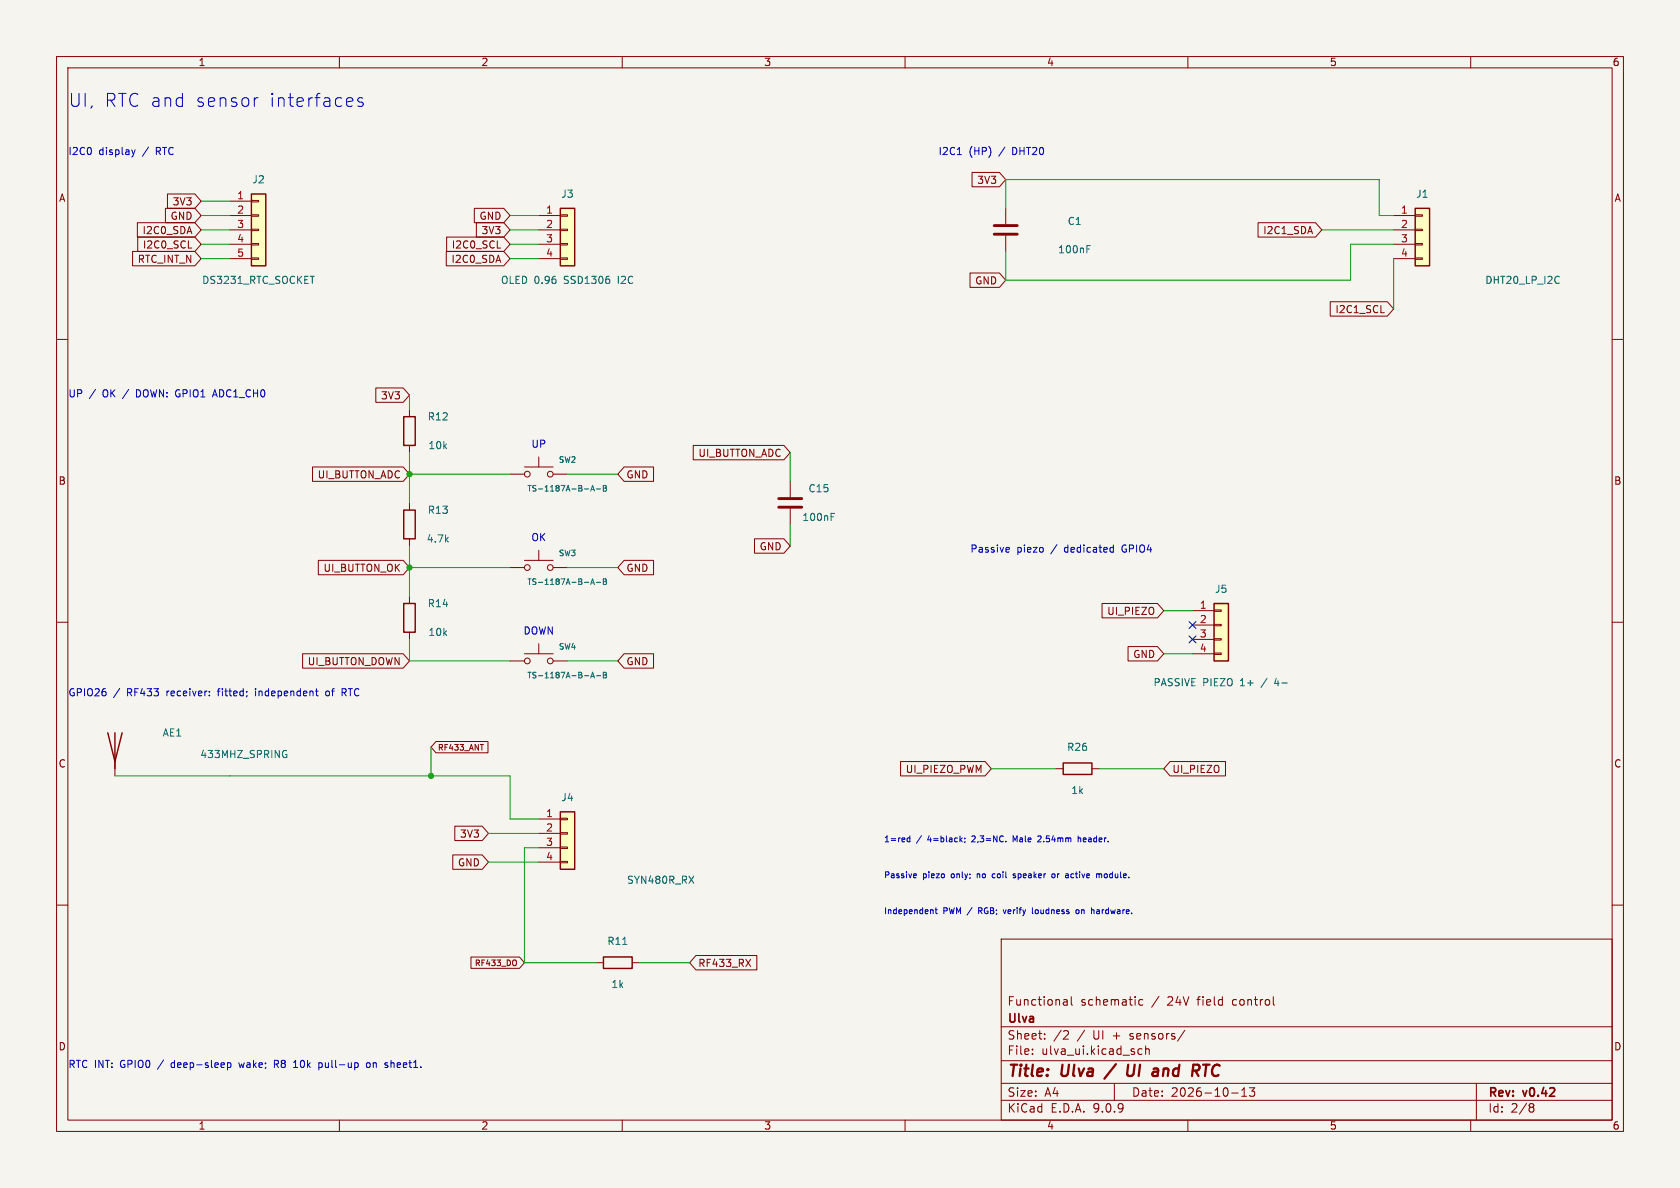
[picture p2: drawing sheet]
(kicad_sch
 (version 20250114)
 (generator "eeschema")
 (generator_version "9.0")
 (paper "A4")
 (title_block (title "Ulva / UI and RTC") (date "2026-10-13") (rev "v0.42") (company "Ulva") (comment 1 "Functional schematic / 24V field control"))
 (lib_symbols
 (symbol "Switch:SW_Push"
  (pin_numbers (hide yes))
  (pin_names
   (offset 1.016) (hide yes))
  (exclude_from_sim no)
  (in_bom yes)
  (on_board yes)
  (property "Reference" "SW" (at 1.27 2.54 0) (effects (font (size 1.27 1.27)) (justify left)))
  (property "Value" "SW_Push" (at 0 -1.524 0) (effects (font (size 1.27 1.27))))
  (property "Footprint" "" (at 0 5.08 0) (effects (font (size 1.27 1.27)) (hide yes)))
  (property "Datasheet" "~" (at 0 5.08 0) (effects (font (size 1.27 1.27)) (hide yes)))
  (property "Description" "Push button switch, generic, two pins" (at 0 0 0) (effects (font (size 1.27 1.27)) (hide yes)))
  (symbol "SW_Push_0_1"
   (circle (center -2.032 0) (radius 0.508) (stroke (width 0) (type default)) (fill (type none)))
   (polyline (pts (xy 0 1.27) (xy 0 3.048)) (stroke (width 0) (type default)) (fill (type none)))
   (circle (center 2.032 0) (radius 0.508) (stroke (width 0) (type default)) (fill (type none)))
   (polyline (pts (xy 2.54 1.27) (xy -2.54 1.27)) (stroke (width 0) (type default)) (fill (type none)))
   (pin passive line (at -5.08 0 0) (length 2.54) (name "1" (effects (font (size 1.27 1.27)))) (number "1" (effects (font (size 1.27 1.27)))))
   (pin passive line (at 5.08 0 180) (length 2.54) (name "2" (effects (font (size 1.27 1.27)))) (number "2" (effects (font (size 1.27 1.27))))))
  (embedded_fonts no))
  (symbol "Connector_Generic:Conn_01x03"
    (pin_names
    (offset 1.016) (hide yes)) (exclude_from_sim no) (in_bom yes) (on_board yes)
    (property "Reference" "J" (at 0 5.08 0) (effects (font (size 1.27 1.27))))
    (property "Value" "Conn_01x03" (at 0 -5.08 0) (effects (font (size 1.27 1.27))))
    (property "Footprint" "" (at 0 0 0) (effects (font (size 1.27 1.27)) (hide yes)))
    (property "Datasheet" "~" (at 0 0 0) (effects (font (size 1.27 1.27)) (hide yes)))
    (property "Description" "Generic connector, single row, 01x03, script generated (kicad-library-utils/schlib/autogen/connector/)" (at 0 0 0) (effects (font (size 1.27 1.27)) (hide yes)))
    (symbol "Conn_01x03_1_1"
    (rectangle (start -1.27 3.81) (end 1.27 -3.81) (stroke (width 0.254) (type default)) (fill (type background)))
    (rectangle (start -1.27 2.667) (end 0 2.413) (stroke (width 0.1524) (type default)) (fill (type none)))
    (rectangle (start -1.27 0.127) (end 0 -0.127) (stroke (width 0.1524) (type default)) (fill (type none)))
    (rectangle (start -1.27 -2.413) (end 0 -2.667) (stroke (width 0.1524) (type default)) (fill (type none)))
    (pin passive line (at -5.08 2.54 0) (length 3.81) (name "Pin_1" (effects (font (size 1.27 1.27)))) (number "1" (effects (font (size 1.27 1.27)))))
    (pin passive line (at -5.08 0 0) (length 3.81) (name "Pin_2" (effects (font (size 1.27 1.27)))) (number "2" (effects (font (size 1.27 1.27)))))
    (pin passive line (at -5.08 -2.54 0) (length 3.81) (name "Pin_3" (effects (font (size 1.27 1.27)))) (number "3" (effects (font (size 1.27 1.27))))))
    (embedded_fonts no))
  (symbol "Connector_Generic:Conn_01x04"
   (pin_names
    (offset 1.016) (hide yes)) (exclude_from_sim no) (in_bom yes) (on_board yes)
   (property "Reference" "J" (at 0 5.08 0) (effects (font (size 1.27 1.27))))
   (property "Value" "Conn_01x04" (at 0 -7.62 0) (effects (font (size 1.27 1.27))))
   (property "Footprint" "" (at 0 0 0) (effects (font (size 1.27 1.27)) (hide yes)))
   (property "Datasheet" "~" (at 0 0 0) (effects (font (size 1.27 1.27)) (hide yes)))
   (property "Description" "Generic connector, single row, 01x04, script generated (kicad-library-utils/schlib/autogen/connector/)" (at 0 0 0) (effects (font (size 1.27 1.27)) (hide yes)))
   (symbol "Conn_01x04_1_1"
    (rectangle (start -1.27 3.81) (end 1.27 -6.35) (stroke (width 0.254) (type default)) (fill (type background)))
    (rectangle (start -1.27 2.667) (end 0 2.413) (stroke (width 0.1524) (type default)) (fill (type none)))
    (rectangle (start -1.27 0.127) (end 0 -0.127) (stroke (width 0.1524) (type default)) (fill (type none)))
    (rectangle (start -1.27 -2.413) (end 0 -2.667) (stroke (width 0.1524) (type default)) (fill (type none)))
    (rectangle (start -1.27 -4.953) (end 0 -5.207) (stroke (width 0.1524) (type default)) (fill (type none)))
    (pin passive line (at -5.08 2.54 0) (length 3.81) (name "Pin_1" (effects (font (size 1.27 1.27)))) (number "1" (effects (font (size 1.27 1.27)))))
    (pin passive line (at -5.08 0 0) (length 3.81) (name "Pin_2" (effects (font (size 1.27 1.27)))) (number "2" (effects (font (size 1.27 1.27)))))
    (pin passive line (at -5.08 -2.54 0) (length 3.81) (name "Pin_3" (effects (font (size 1.27 1.27)))) (number "3" (effects (font (size 1.27 1.27)))))
    (pin passive line (at -5.08 -5.08 0) (length 3.81) (name "Pin_4" (effects (font (size 1.27 1.27)))) (number "4" (effects (font (size 1.27 1.27))))))
   (embedded_fonts no))
  (symbol "Connector_Generic:Conn_01x05"
   (pin_names
    (offset 1.016) (hide yes)) (exclude_from_sim no) (in_bom yes) (on_board yes)
   (property "Reference" "J" (at 0 7.62 0) (effects (font (size 1.27 1.27))))
   (property "Value" "Conn_01x05" (at 0 -7.62 0) (effects (font (size 1.27 1.27))))
   (property "Footprint" "" (at 0 0 0) (effects (font (size 1.27 1.27)) (hide yes)))
   (property "Datasheet" "~" (at 0 0 0) (effects (font (size 1.27 1.27)) (hide yes)))
   (property "Description" "Generic connector, single row, 01x05, script generated (kicad-library-utils/schlib/autogen/connector/)" (at 0 0 0) (effects (font (size 1.27 1.27)) (hide yes)))
   (symbol "Conn_01x05_1_1"
    (rectangle (start -1.27 6.35) (end 1.27 -6.35) (stroke (width 0.254) (type default)) (fill (type background)))
    (rectangle (start -1.27 5.207) (end 0 4.953) (stroke (width 0.1524) (type default)) (fill (type none)))
    (rectangle (start -1.27 2.667) (end 0 2.413) (stroke (width 0.1524) (type default)) (fill (type none)))
    (rectangle (start -1.27 0.127) (end 0 -0.127) (stroke (width 0.1524) (type default)) (fill (type none)))
    (rectangle (start -1.27 -2.413) (end 0 -2.667) (stroke (width 0.1524) (type default)) (fill (type none)))
    (rectangle (start -1.27 -4.953) (end 0 -5.207) (stroke (width 0.1524) (type default)) (fill (type none)))
    (pin passive line (at -5.08 5.08 0) (length 3.81) (name "Pin_1" (effects (font (size 1.27 1.27)))) (number "1" (effects (font (size 1.27 1.27)))))
    (pin passive line (at -5.08 2.54 0) (length 3.81) (name "Pin_2" (effects (font (size 1.27 1.27)))) (number "2" (effects (font (size 1.27 1.27)))))
    (pin passive line (at -5.08 0 0) (length 3.81) (name "Pin_3" (effects (font (size 1.27 1.27)))) (number "3" (effects (font (size 1.27 1.27)))))
    (pin passive line (at -5.08 -2.54 0) (length 3.81) (name "Pin_4" (effects (font (size 1.27 1.27)))) (number "4" (effects (font (size 1.27 1.27)))))
    (pin passive line (at -5.08 -5.08 0) (length 3.81) (name "Pin_5" (effects (font (size 1.27 1.27)))) (number "5" (effects (font (size 1.27 1.27))))))
   (embedded_fonts no))
  (symbol "Device:Antenna"
   (pin_numbers (hide yes))
   (pin_names
    (offset 1.016) (hide yes)) (exclude_from_sim no) (in_bom yes) (on_board yes)
   (property "Reference" "AE" (at -1.905 1.905 0) (effects (font (size 1.27 1.27)) (justify right)))
   (property "Value" "Antenna" (at -1.905 0 0) (effects (font (size 1.27 1.27)) (justify right)))
   (property "Footprint" "" (at 0 0 0) (effects (font (size 1.27 1.27)) (hide yes)))
   (property "Datasheet" "~" (at 0 0 0) (effects (font (size 1.27 1.27)) (hide yes)))
   (property "Description" "Antenna" (at 0 0 0) (effects (font (size 1.27 1.27)) (hide yes)))
   (symbol "Antenna_0_1"
    (polyline (pts (xy 0 2.54) (xy 0 -3.81)) (stroke (width 0.254) (type default)) (fill (type none)))
    (polyline (pts (xy 1.27 2.54) (xy 0 -2.54) (xy -1.27 2.54)) (stroke (width 0.254) (type default)) (fill (type none))))
   (symbol "Antenna_1_1"
    (pin input line (at 0 -5.08 90) (length 2.54) (name "A" (effects (font (size 1.27 1.27)))) (number "1" (effects (font (size 1.27 1.27))))))
   (embedded_fonts no))
  (symbol "Device:C"
   (pin_numbers (hide yes))
   (pin_names
    (offset 0.254)) (exclude_from_sim no) (in_bom yes) (on_board yes)
   (property "Reference" "C" (at 0.635 2.54 0) (effects (font (size 1.27 1.27)) (justify left)))
   (property "Value" "C" (at 0.635 -2.54 0) (effects (font (size 1.27 1.27)) (justify left)))
   (property "Footprint" "" (at 0.9652 -3.81 0) (effects (font (size 1.27 1.27)) (hide yes)))
   (property "Datasheet" "~" (at 0 0 0) (effects (font (size 1.27 1.27)) (hide yes)))
   (property "Description" "Unpolarized capacitor" (at 0 0 0) (effects (font (size 1.27 1.27)) (hide yes)))
   (symbol "C_0_1"
    (polyline (pts (xy -2.032 0.762) (xy 2.032 0.762)) (stroke (width 0.508) (type default)) (fill (type none)))
    (polyline (pts (xy -2.032 -0.762) (xy 2.032 -0.762)) (stroke (width 0.508) (type default)) (fill (type none))))
   (symbol "C_1_1"
    (pin passive line (at 0 3.81 270) (length 2.794) (name "~" (effects (font (size 1.27 1.27)))) (number "1" (effects (font (size 1.27 1.27)))))
    (pin passive line (at 0 -3.81 90) (length 2.794) (name "~" (effects (font (size 1.27 1.27)))) (number "2" (effects (font (size 1.27 1.27))))))
   (embedded_fonts no))
  (symbol "Device:R"
   (pin_numbers (hide yes))
   (pin_names
    (offset 0)) (exclude_from_sim no) (in_bom yes) (on_board yes)
   (property "Reference" "R" (at 2.032 0 90) (effects (font (size 1.27 1.27))))
   (property "Value" "R" (at 0 0 90) (effects (font (size 1.27 1.27))))
   (property "Footprint" "" (at -1.778 0 90) (effects (font (size 1.27 1.27)) (hide yes)))
   (property "Datasheet" "~" (at 0 0 0) (effects (font (size 1.27 1.27)) (hide yes)))
   (property "Description" "Resistor" (at 0 0 0) (effects (font (size 1.27 1.27)) (hide yes)))
   (symbol "R_0_1"
    (rectangle (start -1.016 -2.54) (end 1.016 2.54) (stroke (width 0.254) (type default)) (fill (type none))))
   (symbol "R_1_1"
    (pin passive line (at 0 3.81 270) (length 1.27) (name "~" (effects (font (size 1.27 1.27)))) (number "1" (effects (font (size 1.27 1.27)))))
    (pin passive line (at 0 -3.81 90) (length 1.27) (name "~" (effects (font (size 1.27 1.27)))) (number "2" (effects (font (size 1.27 1.27))))))
   (embedded_fonts no))

(symbol "Device:Polyfuse"
  (pin_numbers (hide yes))
  (pin_names
   (offset 0))
  (exclude_from_sim no)
  (in_bom yes)
  (on_board yes)
  (property "Reference" "F" (at -2.54 0 90) (effects (font (size 1.27 1.27))))
  (property "Value" "Polyfuse" (at 2.54 0 90) (effects (font (size 1.27 1.27))))
  (property "Footprint" "" (at 1.27 -5.08 0) (effects (font (size 1.27 1.27)) (justify left) (hide yes)))
  (property "Datasheet" "~" (at 0 0 0) (effects (font (size 1.27 1.27)) (hide yes)))
  (property "Description" "Resettable fuse, polymeric positive temperature coefficient" (at 0 0 0) (effects (font (size 1.27 1.27)) (hide yes)))
  (symbol "Polyfuse_0_1"
   (polyline (pts (xy -1.524 2.54) (xy -1.524 1.524) (xy 1.524 -1.524) (xy 1.524 -2.54)) (stroke (width 0) (type default)) (fill (type none)))
   (rectangle (start -0.762 2.54) (end 0.762 -2.54) (stroke (width 0.254) (type default)) (fill (type none)))
   (polyline (pts (xy 0 2.54) (xy 0 -2.54)) (stroke (width 0) (type default)) (fill (type none))))
  (symbol "Polyfuse_1_1"
   (pin passive line (at 0 3.81 270) (length 1.27) (name "~" (effects (font (size 1.27 1.27)))) (number "1" (effects (font (size 1.27 1.27)))))
   (pin passive line (at 0 -3.81 90) (length 1.27) (name "~" (effects (font (size 1.27 1.27)))) (number "2" (effects (font (size 1.27 1.27))))))
  (embedded_fonts no)))
 (symbol
  (lib_id "Connector_Generic:Conn_01x05")
  (at 45.72 40.64 0)
  (unit 1)
  (exclude_from_sim no)
  (in_bom yes)
  (on_board yes)
  (dnp no)
  (property "Reference" "J2" (at 45.72 31.75 0) (effects (font (size 1.27 1.27))))
  (property "Value" "DS3231_RTC_SOCKET" (at 45.72 49.53 0) (effects (font (size 1.27 1.27))))
  (property "Footprint" "Ulva:Samtec_SSW-105-01-G-S_1x05_P2.54mm" (at -5.08 -8.89 0) (effects (font (size 0.9 0.9)) (hide yes)))
  (property "Datasheet" "https://suddendocs.samtec.com/prints/ssw-s.pdf" (at -5.08 -8.89 0) (effects (font (size 0.9 0.9)) (hide yes)))
  (property "MPN" "SSW-105-01-G-S" (at -5.08 -8.89 0) (effects (font (size 0.9 0.9)) (hide yes)))
  (property "Fuse_MPN" "" (at -5.08 -8.89 0) (effects (font (size 0.9 0.9)) (hide yes)))

  (pin "1")
  (pin "2")
  (pin "3")
  (pin "4")
  (pin "5"))
 (symbol
  (lib_id "Connector_Generic:Conn_01x04")
  (at 100.33 40.64 0)
  (unit 1)
  (exclude_from_sim no)
  (in_bom yes)
  (on_board yes)
  (dnp no)
  (property "Reference" "J3" (at 100.33 34.29 0) (effects (font (size 1.27 1.27))))
  (property "Value" "OLED 0.96 SSD1306 I2C" (at 100.33 49.53 0) (effects (font (size 1.27 1.27))))
  (property "Footprint" "Ulva:Samtec_SSW-104-01-G-S_1x04_P2.54mm" (at -27.94 -8.89 0) (effects (font (size 0.9 0.9)) (hide yes)))
  (property "Datasheet" "https://suddendocs.samtec.com/prints/ssw-s.pdf" (at -27.94 -8.89 0) (effects (font (size 0.9 0.9)) (hide yes)))
  (property "MPN" "SSW-104-01-G-S" (at -27.94 -8.89 0) (effects (font (size 0.9 0.9)) (hide yes)))
  (property "Fuse_MPN" "" (at -27.94 -8.89 0) (effects (font (size 0.9 0.9)) (hide yes)))

  (pin "1")
  (pin "2")
  (pin "3")
  (pin "4"))
 (symbol
  (lib_id "Connector_Generic:Conn_01x04")
  (at 251.46 40.64 0)
  (unit 1)
  (exclude_from_sim no)
  (in_bom yes)
  (on_board yes)
  (dnp no)
  (property "Reference" "J1" (at 251.46 34.29 0) (effects (font (size 1.27 1.27))))
  (property "Value" "DHT20_LP_I2C" (at 269.24 49.53 0) (effects (font (size 1.27 1.27))))
  (property "Footprint" "Ulva:Samtec_SSW-104-01-G-S_1x04_P2.54mm" (at 7.62 -8.89 0) (effects (font (size 0.9 0.9)) (hide yes)))
  (property "Datasheet" "https://suddendocs.samtec.com/prints/ssw-s.pdf" (at 7.62 -8.89 0) (effects (font (size 0.9 0.9)) (hide yes)))
  (property "MPN" "SSW-104-01-G-S" (at 7.62 -8.89 0) (effects (font (size 0.9 0.9)) (hide yes)))
  (property "Fuse_MPN" "" (at 7.62 -8.89 0) (effects (font (size 0.9 0.9)) (hide yes)))

  (pin "1")
  (pin "2")
  (pin "3")
  (pin "4"))
 (symbol
  (lib_id "Device:C")
  (at 177.8 40.64 0)
  (unit 1)
  (exclude_from_sim no)
  (in_bom yes)
  (on_board yes)
  (dnp no)
  (property "Reference" "C1" (at 190 39.11 0) (effects (font (size 1.27 1.27))))
  (property "Value" "100nF" (at 190 44.11 0) (effects (font (size 1.27 1.27))))
  (property "Footprint" "Capacitor_SMD:C_0603_1608Metric" (at 0 -8.89 0) (effects (font (size 0.9 0.9)) (hide yes)))
  (property "Datasheet" "https://yageogroup.com/download/specsheet/CC0603KRX7R9BB104" (at 0 -8.89 0) (effects (font (size 0.9 0.9)) (hide yes)))
  (property "MPN" "CC0603KRX7R9BB104" (at 0 -8.89 0) (effects (font (size 0.9 0.9)) (hide yes)))
  (property "Fuse_MPN" "" (at 0 -8.89 0) (effects (font (size 0.9 0.9)) (hide yes)))

  (pin "1")
  (pin "2")

  (property "LCSC" "C14663" (at 0 0 0) (effects (font (size 0.9 0.9)) (hide yes)))

  (property "Manufacturer" "YAGEO" (at 0 0 0) (effects (font (size 0.9 0.9)) (hide yes)))

  (property "JLCPCB_Library" "Basic" (at 0 0 0) (effects (font (size 0.9 0.9)) (hide yes)))

  (property "Assembly" "JLC PCBA SMT" (at 0 0 0) (effects (font (size 0.9 0.9)) (hide yes))))

 (symbol
  (lib_id "Connector_Generic:Conn_01x04")
  (at 215.9 110.49 0)
  (unit 1)
  (exclude_from_sim no)
  (in_bom yes)
  (on_board yes)
  (dnp no)
  (property "Reference" "J5" (at 215.9 104.14 0) (effects (font (size 1.27 1.27))))
  (property "Value" "PASSIVE PIEZO 1+ / 4-" (at 215.9 120.65 0) (effects (font (size 1.27 1.27))))
  (property "Footprint" "Connector_PinHeader_2.54mm:PinHeader_1x04_P2.54mm_Vertical" (at -16.51 5.08 0) (effects (font (size 0.9 0.9)) (hide yes)))
  (property "Datasheet" "" (at -16.51 5.08 0) (effects (font (size 0.9 0.9)) (hide yes)))
  (property "MPN" "" (at -16.51 5.08 0) (effects (font (size 0.9 0.9)) (hide yes)))
  (property "Fuse_MPN" "" (at -16.51 5.08 0) (effects (font (size 0.9 0.9)) (hide yes)))

  (pin "1")
  (pin "2")
  (pin "3")

(pin "4")

(property "Assembly" "Manual THT" (at 0 -25.4 0) (effects (font (size 0.9 0.9)) (hide yes))))
 (symbol
  (lib_id "Device:R")
  (at 72.39 76.2 0)
  (unit 1)
  (exclude_from_sim no)
  (in_bom yes)
  (on_board yes)
  (dnp no)
  (property "Reference" "R12" (at 77.47 73.66 0) (effects (font (size 1.27 1.27))))
  (property "Value" "10k" (at 77.47 78.74 0) (effects (font (size 1.27 1.27))))
  (property "Footprint" "Resistor_SMD:R_0603_1608Metric" (at -30.48 -13.97 0) (effects (font (size 0.9 0.9)) (hide yes)))
  (property "Datasheet" "https://www.lcsc.com/datasheet/C25804.pdf" (at -30.48 -13.97 0) (effects (font (size 0.9 0.9)) (hide yes)))
  (property "MPN" "0603WAF1002T5E" (at -30.48 -13.97 0) (effects (font (size 0.9 0.9)) (hide yes)))
  (property "Fuse_MPN" "" (at -30.48 -13.97 0) (effects (font (size 0.9 0.9)) (hide yes)))

  (pin "1")
  (pin "2")

  (property "LCSC" "C25804" (at 0 0 0) (effects (font (size 0.9 0.9)) (hide yes)))

  (property "Manufacturer" "UNI-ROYAL" (at 0 0 0) (effects (font (size 0.9 0.9)) (hide yes)))

  (property "JLCPCB_Library" "Basic" (at 0 0 0) (effects (font (size 0.9 0.9)) (hide yes)))

  (property "Assembly" "JLC PCBA SMT" (at 0 0 0) (effects (font (size 0.9 0.9)) (hide yes))))
 (symbol
  (lib_id "Device:R")
  (at 72.39 92.71 0)
  (unit 1)
  (exclude_from_sim no)
  (in_bom yes)
  (on_board yes)
  (dnp no)
  (property "Reference" "R13" (at 77.47 90.17 0) (effects (font (size 1.27 1.27))))
  (property "Value" "4.7k" (at 77.47 95.25 0) (effects (font (size 1.27 1.27))))
  (property "Footprint" "Resistor_SMD:R_0603_1608Metric" (at -35.56 -13.97 0) (effects (font (size 0.9 0.9)) (hide yes)))
  (property "Datasheet" "https://www.lcsc.com/datasheet/C23162.pdf" (at -35.56 -13.97 0) (effects (font (size 0.9 0.9)) (hide yes)))
  (property "MPN" "0603WAF4701T5E" (at -35.56 -13.97 0) (effects (font (size 0.9 0.9)) (hide yes)))
  (property "Fuse_MPN" "" (at -35.56 -13.97 0) (effects (font (size 0.9 0.9)) (hide yes)))

  (pin "1")
  (pin "2")

  (property "LCSC" "C23162" (at 0 0 0) (effects (font (size 0.9 0.9)) (hide yes)))

  (property "Manufacturer" "UNI-ROYAL" (at 0 0 0) (effects (font (size 0.9 0.9)) (hide yes)))

  (property "JLCPCB_Library" "Basic" (at 0 0 0) (effects (font (size 0.9 0.9)) (hide yes)))

  (property "Assembly" "JLC PCBA SMT" (at 0 0 0) (effects (font (size 0.9 0.9)) (hide yes))))
 (symbol
  (lib_id "Device:R")
  (at 72.39 109.22 0)
  (unit 1)
  (exclude_from_sim no)
  (in_bom yes)
  (on_board yes)
  (dnp no)
  (property "Reference" "R14" (at 77.47 106.68 0) (effects (font (size 1.27 1.27))))
  (property "Value" "10k" (at 77.47 111.76 0) (effects (font (size 1.27 1.27))))
  (property "Footprint" "Resistor_SMD:R_0603_1608Metric" (at -40.64 -13.97 0) (effects (font (size 0.9 0.9)) (hide yes)))
  (property "Datasheet" "https://www.lcsc.com/datasheet/C25804.pdf" (at -40.64 -13.97 0) (effects (font (size 0.9 0.9)) (hide yes)))
  (property "MPN" "0603WAF1002T5E" (at -40.64 -13.97 0) (effects (font (size 0.9 0.9)) (hide yes)))
  (property "Fuse_MPN" "" (at -40.64 -13.97 0) (effects (font (size 0.9 0.9)) (hide yes)))

  (pin "1")
  (pin "2")

  (property "LCSC" "C25804" (at 0 0 0) (effects (font (size 0.9 0.9)) (hide yes)))

  (property "Manufacturer" "UNI-ROYAL" (at 0 0 0) (effects (font (size 0.9 0.9)) (hide yes)))

  (property "JLCPCB_Library" "Basic" (at 0 0 0) (effects (font (size 0.9 0.9)) (hide yes)))

  (property "Assembly" "JLC PCBA SMT" (at 0 0 0) (effects (font (size 0.9 0.9)) (hide yes))))
 (symbol
  (lib_id "Connector_Generic:Conn_01x04")
  (at 100.33 147.32 0)
  (unit 1)
  (exclude_from_sim no)
  (in_bom yes)
  (on_board yes)
  (dnp no)
  (property "Reference" "J4" (at 100.33 140.97 0) (effects (font (size 1.27 1.27))))
  (property "Value" "SYN480R_RX" (at 116.84 155.575 0) (effects (font (size 1.27 1.27))))
  (property "Footprint" "Ulva:Samtec_SSW-104-01-G-S_1x04_P2.54mm" (at 53.34 -16.51 0) (effects (font (size 0.9 0.9)) (hide yes)))
  (property "Datasheet" "https://suddendocs.samtec.com/prints/ssw-s.pdf" (at 53.34 -16.51 0) (effects (font (size 0.9 0.9)) (hide yes)))
  (property "MPN" "SSW-104-01-G-S" (at 53.34 -16.51 0) (effects (font (size 0.9 0.9)) (hide yes)))
  (property "Fuse_MPN" "" (at 53.34 -16.51 0) (effects (font (size 0.9 0.9)) (hide yes)))

  (pin "1")
  (pin "2")
  (pin "3")
  (pin "4"))
 (symbol
  (lib_id "Device:Antenna")
  (at 20.32 132.08 0)
  (unit 1)
  (exclude_from_sim no)
  (in_bom yes)
  (on_board yes)
  (dnp no)
  (property "Reference" "AE1" (at 30.48 129.54 0) (effects (font (size 1.27 1.27))))
  (property "Value" "433MHZ_SPRING" (at 43.18 133.35 0) (effects (font (size 1.27 1.27))))
  (property "Footprint" "TestPoint:TestPoint_THTPad_D2.0mm_Drill1.0mm" (at -1.27 -20.32 0) (effects (font (size 0.9 0.9)) (hide yes)))
  (property "Datasheet" "" (at -1.27 -20.32 0) (effects (font (size 0.9 0.9)) (hide yes)))
  (property "MPN" "" (at -1.27 -20.32 0) (effects (font (size 0.9 0.9)) (hide yes)))
  (property "Fuse_MPN" "" (at -1.27 -20.32 0) (effects (font (size 0.9 0.9)) (hide yes)))

  (pin "1"))
 (symbol
  (lib_id "Device:R")
  (at 109.22 170.18 90)
  (unit 1)
  (exclude_from_sim no)
  (in_bom yes)
  (on_board yes)
  (dnp no)
  (property "Reference" "R11" (at 109.22 166.37 90) (effects (font (size 1.27 1.27))))
  (property "Value" "1k" (at 109.22 173.99 90) (effects (font (size 1.27 1.27))))
  (property "Footprint" "Resistor_SMD:R_0603_1608Metric" (at 17.78 6.35 0) (effects (font (size 0.9 0.9)) (hide yes)))
  (property "Datasheet" "https://www.lcsc.com/datasheet/C21190.pdf" (at 17.78 6.35 0) (effects (font (size 0.9 0.9)) (hide yes)))
  (property "MPN" "0603WAF1001T5E" (at 17.78 6.35 0) (effects (font (size 0.9 0.9)) (hide yes)))
  (property "Fuse_MPN" "" (at 17.78 6.35 0) (effects (font (size 0.9 0.9)) (hide yes)))

  (pin "1")
  (pin "2")

  (property "LCSC" "C21190" (at 0 0 0) (effects (font (size 0.9 0.9)) (hide yes)))

  (property "Manufacturer" "UNI-ROYAL" (at 0 0 0) (effects (font (size 0.9 0.9)) (hide yes)))

  (property "JLCPCB_Library" "Basic" (at 0 0 0) (effects (font (size 0.9 0.9)) (hide yes)))

  (property "Assembly" "JLC PCBA SMT" (at 0 0 0) (effects (font (size 0.9 0.9)) (hide yes))))




 (text "UI, RTC and sensor interfaces" (at 12 18 0) (effects (font (size 2.3 2.3)) (justify left)))
 (text "I2C0 display / RTC" (at 12 27 0) (effects (font (size 1.27 1.27)) (justify left)))
 (text "I2C1 (HP) / DHT20" (at 165.82 27 0) (effects (font (size 1.27 1.27)) (justify left)))
 (text "UP / OK / DOWN: GPIO1 ADC1_CH0" (at 12 69.84 0) (effects (font (size 1.27 1.27)) (justify left)))





 (text "GPIO26 / RF433 receiver: fitted; independent of RTC" (at 12 122.68 0) (effects (font (size 1.27 1.27)) (justify left)))




 (text "RTC INT: GPIO0 / deep-sleep wake; R8 10k pull-up on sheet1." (at 12 188.38 0) (effects (font (size 1.27 1.27)) (justify left)))
 (global_label "3V3" (shape input) (at 35.56 35.56 180) (effects (font (size 1.27 1.27)) (justify right)))
 (global_label "GND" (shape input) (at 35.56 38.1 180) (effects (font (size 1.27 1.27)) (justify right)))
 (global_label "I2C0_SDA" (shape input) (at 35.56 40.64 180) (effects (font (size 1.27 1.27)) (justify right)))
 (global_label "I2C0_SCL" (shape input) (at 35.56 43.18 180) (effects (font (size 1.27 1.27)) (justify right)))
 (global_label "RTC_INT_N" (shape input) (at 35.56 45.72 180) (effects (font (size 1.27 1.27)) (justify right)))
 (global_label "GND" (shape input) (at 90.17 38.1 180) (effects (font (size 1.27 1.27)) (justify right)))
 (global_label "3V3" (shape input) (at 90.17 40.64 180) (effects (font (size 1.27 1.27)) (justify right)))
 (global_label "I2C0_SCL" (shape input) (at 90.17 43.18 180) (effects (font (size 1.27 1.27)) (justify right)))
 (global_label "I2C0_SDA" (shape input) (at 90.17 45.72 180) (effects (font (size 1.27 1.27)) (justify right)))



























 (wire (pts (xy 35.56 35.56) (xy 40.64 35.56)) (stroke (width 0) (type default)))
 (wire (pts (xy 35.56 38.1) (xy 40.64 38.1)) (stroke (width 0) (type default)))
 (wire (pts (xy 35.56 40.64) (xy 40.64 40.64)) (stroke (width 0) (type default)))
 (wire (pts (xy 35.56 43.18) (xy 40.64 43.18)) (stroke (width 0) (type default)))
 (wire (pts (xy 35.56 45.72) (xy 40.64 45.72)) (stroke (width 0) (type default)))






 (wire (pts (xy 90.17 38.1) (xy 95.25 38.1)) (stroke (width 0) (type default)))
 (wire (pts (xy 90.17 40.64) (xy 95.25 40.64)) (stroke (width 0) (type default)))
 (wire (pts (xy 90.17 43.18) (xy 95.25 43.18)) (stroke (width 0) (type default)))
 (wire (pts (xy 90.17 45.72) (xy 95.25 45.72)) (stroke (width 0) (type default)))























 (embedded_fonts no)









































(text "Passive piezo / dedicated GPIO4" (at 171.45 97.28 0) (effects (font (size 1.27 1.27)) (justify left)))

(wire (pts (xy 20.32 137.16) (xy 40.64 137.16)) (stroke (width 0) (type default)))
(wire (pts (xy 40.64 137.16) (xy 76.2 137.16)) (stroke (width 0) (type default)))
(global_label "RF433_ANT" (shape input) (at 76.2 132.08 0) (effects (font (size 1 1)) (justify left)))
(wire (pts (xy 90.17 137.16) (xy 90.17 144.78)) (stroke (width 0) (type default)))
(wire (pts (xy 90.17 144.78) (xy 95.25 144.78)) (stroke (width 0) (type default)))
















(wire (pts (xy 95.25 149.86) (xy 92.71 149.86)) (stroke (width 0) (type default)))
(wire (pts (xy 92.71 149.86) (xy 92.71 170.18)) (stroke (width 0) (type default)))
(wire (pts (xy 92.71 170.18) (xy 105.41 170.18)) (stroke (width 0) (type default)))
(global_label "RF433_DO" (shape input) (at 92.71 170.18 180) (effects (font (size 1 1)) (justify right)))
(wire (pts (xy 113.03 170.18) (xy 121.92 170.18)) (stroke (width 0) (type default)))
(global_label "RF433_RX" (shape input) (at 121.92 170.18 0) (effects (font (size 1.27 1.27)) (justify left)))

(wire (pts (xy 76.2 137.16) (xy 90.17 137.16)) (stroke (width 0) (type default)))
(wire (pts (xy 76.2 137.16) (xy 76.2 132.08)) (stroke (width 0) (type default)))
(junction (at 76.2 137.16) (diameter 0) (color 0 0 0 0))

(wire (pts (xy 177.8 31.75) (xy 177.8 36.83)) (stroke (width 0) (type default)))
(wire (pts (xy 177.8 31.75) (xy 243.84 31.75)) (stroke (width 0) (type default)))
(wire (pts (xy 243.84 31.75) (xy 243.84 38.1)) (stroke (width 0) (type default)))
(wire (pts (xy 243.84 38.1) (xy 246.38 38.1)) (stroke (width 0) (type default)))
(wire (pts (xy 177.8 44.45) (xy 177.8 49.53)) (stroke (width 0) (type default)))
(wire (pts (xy 177.8 49.53) (xy 238.76 49.53)) (stroke (width 0) (type default)))
(wire (pts (xy 238.76 49.53) (xy 238.76 43.18)) (stroke (width 0) (type default)))
(wire (pts (xy 238.76 43.18) (xy 246.38 43.18)) (stroke (width 0) (type default)))
(wire (pts (xy 233.68 40.64) (xy 246.38 40.64)) (stroke (width 0) (type default)))
(wire (pts (xy 246.38 45.72) (xy 246.38 54.61)) (stroke (width 0) (type default)))
(global_label "3V3" (shape input) (at 177.8 31.75 180) (effects (font (size 1.27 1.27)) (justify right)))
(global_label "GND" (shape input) (at 177.8 49.53 180) (effects (font (size 1.27 1.27)) (justify right)))
(global_label "I2C1_SDA" (shape input) (at 233.68 40.64 180) (effects (font (size 1.27 1.27)) (justify right)))
(global_label "I2C1_SCL" (shape input) (at 246.38 54.61 180) (effects (font (size 1.27 1.27)) (justify right)))

(global_label "3V3" (shape input) (at 86.36 147.32 180) (effects (font (size 1.27 1.27)) (justify right)))
(wire (pts (xy 86.36 147.32) (xy 95.25 147.32)) (stroke (width 0) (type default)))
(global_label "GND" (shape input) (at 86.36 152.4 180) (effects (font (size 1.27 1.27)) (justify right)))
(wire (pts (xy 86.36 152.4) (xy 95.25 152.4)) (stroke (width 0) (type default)))

(symbol (lib_id "Switch:SW_Push") (at 95.25 83.82 0) (unit 1) (exclude_from_sim no) (in_bom yes) (on_board yes) (dnp no)
(property "Reference" "SW2" (at 100.33 81.28 0) (effects (font (size 1.0 1.0))))
(property "Value" "TS-1187A-B-A-B" (at 100.33 86.36 0) (effects (font (size 1.0 1.0))))
(property "Footprint" "Ulva:SW_XKB_TS-1187A_5.1x5.1mm" (at 40.64 84.01 0) (effects (font (size 1.0 1.0)) (hide yes)))
(property "Datasheet" "https://www.lcsc.com/datasheet/lcsc_datasheet_2304140030_XKB-Connection-TS-1187A-B-A-B_C318884.pdf" (at 40.64 84.01 0) (effects (font (size 1.0 1.0)) (hide yes)))
(property "MPN" "TS-1187A-B-A-B" (at 40.64 84.01 0) (effects (font (size 1.0 1.0)) (hide yes)))
(property "Manufacturer" "XKB Connection" (at 40.64 84.01 0) (effects (font (size 1.0 1.0)) (hide yes)))
(property "LCSC" "C318884" (at 40.64 84.01 0) (effects (font (size 1.0 1.0)) (hide yes)))
(property "JLCPCB_Library" "Basic" (at 40.64 84.01 0) (effects (font (size 1.0 1.0)) (hide yes)))
(property "Assembly" "JLC PCBA SMT" (at 40.64 84.01 0) (effects (font (size 1.0 1.0)) (hide yes)))

(pin "1") (pin "2"))



(symbol (lib_id "Switch:SW_Push") (at 95.25 100.33 0) (unit 1) (exclude_from_sim no) (in_bom yes) (on_board yes) (dnp no)
(property "Reference" "SW3" (at 100.33 97.79 0) (effects (font (size 1.0 1.0))))
(property "Value" "TS-1187A-B-A-B" (at 100.33 102.87 0) (effects (font (size 1.0 1.0))))
(property "Footprint" "Ulva:SW_XKB_TS-1187A_5.1x5.1mm" (at 40.64 99.25 0) (effects (font (size 1.0 1.0)) (hide yes)))
(property "Datasheet" "https://www.lcsc.com/datasheet/lcsc_datasheet_2304140030_XKB-Connection-TS-1187A-B-A-B_C318884.pdf" (at 40.64 99.25 0) (effects (font (size 1.0 1.0)) (hide yes)))
(property "MPN" "TS-1187A-B-A-B" (at 40.64 99.25 0) (effects (font (size 1.0 1.0)) (hide yes)))
(property "Manufacturer" "XKB Connection" (at 40.64 99.25 0) (effects (font (size 1.0 1.0)) (hide yes)))
(property "LCSC" "C318884" (at 40.64 99.25 0) (effects (font (size 1.0 1.0)) (hide yes)))
(property "JLCPCB_Library" "Basic" (at 40.64 99.25 0) (effects (font (size 1.0 1.0)) (hide yes)))
(property "Assembly" "JLC PCBA SMT" (at 40.64 99.25 0) (effects (font (size 1.0 1.0)) (hide yes)))

(pin "1") (pin "2"))



(symbol (lib_id "Switch:SW_Push") (at 95.25 116.84 0) (unit 1) (exclude_from_sim no) (in_bom yes) (on_board yes) (dnp no)
(property "Reference" "SW4" (at 100.33 114.3 0) (effects (font (size 1.0 1.0))))
(property "Value" "TS-1187A-B-A-B" (at 100.33 119.38 0) (effects (font (size 1.0 1.0))))
(property "Footprint" "Ulva:SW_XKB_TS-1187A_5.1x5.1mm" (at 40.64 114.49 0) (effects (font (size 1.0 1.0)) (hide yes)))
(property "Datasheet" "https://www.lcsc.com/datasheet/lcsc_datasheet_2304140030_XKB-Connection-TS-1187A-B-A-B_C318884.pdf" (at 40.64 114.49 0) (effects (font (size 1.0 1.0)) (hide yes)))
(property "MPN" "TS-1187A-B-A-B" (at 40.64 114.49 0) (effects (font (size 1.0 1.0)) (hide yes)))
(property "Manufacturer" "XKB Connection" (at 40.64 114.49 0) (effects (font (size 1.0 1.0)) (hide yes)))
(property "LCSC" "C318884" (at 40.64 114.49 0) (effects (font (size 1.0 1.0)) (hide yes)))
(property "JLCPCB_Library" "Basic" (at 40.64 114.49 0) (effects (font (size 1.0 1.0)) (hide yes)))
(property "Assembly" "JLC PCBA SMT" (at 40.64 114.49 0) (effects (font (size 1.0 1.0)) (hide yes)))

(pin "1") (pin "2"))



(symbol
  (lib_id "Device:R")
  (at 190.5 135.89 90)
  (unit 1)
  (exclude_from_sim no)
  (in_bom yes)
  (on_board yes)
  (dnp no)
  (property "Reference" "R26" (at 190.5 132.08 90) (effects (font (size 1.27 1.27))))
  (property "Value" "1k" (at 190.5 139.7 90) (effects (font (size 1.27 1.27))))
  (property "Footprint" "Resistor_SMD:R_0603_1608Metric" (at 99.06 -27.94 0) (effects (font (size 0.9 0.9)) (hide yes)))
  (property "Datasheet" "https://www.lcsc.com/datasheet/C21190.pdf" (at 99.06 -27.94 0) (effects (font (size 0.9 0.9)) (hide yes)))
  (property "MPN" "0603WAF1001T5E" (at 99.06 -27.94 0) (effects (font (size 0.9 0.9)) (hide yes)))
  (property "Fuse_MPN" "" (at 99.06 -27.94 0) (effects (font (size 0.9 0.9)) (hide yes)))

  (pin "1")
  (pin "2")

  (property "LCSC" "C21190" (at 81.28 -34.29 0) (effects (font (size 0.9 0.9)) (hide yes)))

  (property "Manufacturer" "UNI-ROYAL" (at 81.28 -34.29 0) (effects (font (size 0.9 0.9)) (hide yes)))

  (property "JLCPCB_Library" "Basic" (at 81.28 -34.29 0) (effects (font (size 0.9 0.9)) (hide yes)))

  (property "Assembly" "JLC PCBA SMT" (at 81.28 -34.29 0) (effects (font (size 0.9 0.9)) (hide yes))))
(wire (pts (xy 205.74 107.95) (xy 210.82 107.95)) (stroke (width 0) (type default)))
(global_label "UI_PIEZO" (shape input) (at 205.74 107.95 180) (effects (font (size 1.27 1.27)) (justify right)))
(no_connect (at 210.82 110.49))
(no_connect (at 210.82 113.03))
(wire (pts (xy 205.74 115.57) (xy 210.82 115.57)) (stroke (width 0) (type default)))
(global_label "GND" (shape input) (at 205.74 115.57 180) (effects (font (size 1.27 1.27)) (justify right)))
(wire (pts (xy 175.26 135.89) (xy 186.69 135.89)) (stroke (width 0) (type default)))
(global_label "UI_PIEZO_PWM" (shape input) (at 175.26 135.89 180) (effects (font (size 1.27 1.27)) (justify right)))
(wire (pts (xy 194.31 135.89) (xy 205.74 135.89)) (stroke (width 0) (type default)))
(global_label "UI_PIEZO" (shape input) (at 205.74 135.89 0) (effects (font (size 1.27 1.27)) (justify left)))
(text "1=red / 4=black; 2,3=NC. Male 2.54mm header." (at 156.21 148.59 0) (effects (font (size 1.05 1.05)) (justify left)))
(text "Passive piezo only; no coil speaker or active module." (at 156.21 154.94 0) (effects (font (size 1.05 1.05)) (justify left)))
(text "Independent PWM / RGB; verify loudness on hardware." (at 156.21 161.29 0) (effects (font (size 1.05 1.05)) (justify left)))

(symbol
  (lib_id "Device:C")
  (at 139.7 88.9 0)
  (unit 1)
  (exclude_from_sim no)
  (in_bom yes)
  (on_board yes)
  (dnp no)
  (property "Reference" "C15" (at 144.78 86.36 0) (effects (font (size 1.27 1.27))))
  (property "Value" "100nF" (at 144.78 91.44 0) (effects (font (size 1.27 1.27))))
  (property "Footprint" "Capacitor_SMD:C_0603_1608Metric" (at 0 -8.89 0) (effects (font (size 0.9 0.9)) (hide yes)))
  (property "Datasheet" "https://yageogroup.com/download/specsheet/CC0603KRX7R9BB104" (at 0 -8.89 0) (effects (font (size 0.9 0.9)) (hide yes)))
  (property "MPN" "CC0603KRX7R9BB104" (at 0 -8.89 0) (effects (font (size 0.9 0.9)) (hide yes)))
  (property "Fuse_MPN" "" (at 0 -8.89 0) (effects (font (size 0.9 0.9)) (hide yes)))

  (pin "1")
  (pin "2")

  (property "LCSC" "C14663" (at 0 0 0) (effects (font (size 0.9 0.9)) (hide yes)))

  (property "Manufacturer" "YAGEO" (at 0 0 0) (effects (font (size 0.9 0.9)) (hide yes)))

  (property "JLCPCB_Library" "Basic" (at 0 0 0) (effects (font (size 0.9 0.9)) (hide yes)))

  (property "Assembly" "JLC PCBA SMT" (at 0 0 0) (effects (font (size 0.9 0.9)) (hide yes))))
(wire (pts (xy 72.39 69.85) (xy 72.39 72.39)) (stroke (width 0) (type default)))
(global_label "3V3" (shape input) (at 72.39 69.85 180) (effects (font (size 1.27 1.27)) (justify right)))
(wire (pts (xy 72.39 80.01) (xy 72.39 83.82)) (stroke (width 0) (type default)))
(wire (pts (xy 72.39 83.82) (xy 72.39 88.9)) (stroke (width 0) (type default)))
(wire (pts (xy 72.39 96.52) (xy 72.39 100.33)) (stroke (width 0) (type default)))
(wire (pts (xy 72.39 100.33) (xy 72.39 105.41)) (stroke (width 0) (type default)))
(wire (pts (xy 72.39 113.03) (xy 72.39 116.84)) (stroke (width 0) (type default)))
(wire (pts (xy 139.7 80.01) (xy 139.7 85.09)) (stroke (width 0) (type default)))
(global_label "UI_BUTTON_ADC" (shape input) (at 139.7 80.01 180) (effects (font (size 1.27 1.27)) (justify right)))
(wire (pts (xy 139.7 92.71) (xy 139.7 96.52)) (stroke (width 0) (type default)))
(global_label "GND" (shape input) (at 139.7 96.52 180) (effects (font (size 1.27 1.27)) (justify right)))
(wire (pts (xy 72.39 83.82) (xy 90.17 83.82)) (stroke (width 0) (type default)))
(global_label "UI_BUTTON_ADC" (shape input) (at 72.39 83.82 180) (effects (font (size 1.27 1.27)) (justify right)))
(wire (pts (xy 100.33 83.82) (xy 109.22 83.82)) (stroke (width 0) (type default)))
(global_label "GND" (shape input) (at 109.22 83.82 0) (effects (font (size 1.27 1.27)) (justify left)))
(junction (at 72.39 83.82) (diameter 0) (color 0 0 0 0))
(wire (pts (xy 72.39 100.33) (xy 90.17 100.33)) (stroke (width 0) (type default)))
(global_label "UI_BUTTON_OK" (shape input) (at 72.39 100.33 180) (effects (font (size 1.27 1.27)) (justify right)))
(wire (pts (xy 100.33 100.33) (xy 109.22 100.33)) (stroke (width 0) (type default)))
(global_label "GND" (shape input) (at 109.22 100.33 0) (effects (font (size 1.27 1.27)) (justify left)))
(junction (at 72.39 100.33) (diameter 0) (color 0 0 0 0))
(wire (pts (xy 72.39 116.84) (xy 90.17 116.84)) (stroke (width 0) (type default)))
(global_label "UI_BUTTON_DOWN" (shape input) (at 72.39 116.84 180) (effects (font (size 1.27 1.27)) (justify right)))
(wire (pts (xy 100.33 116.84) (xy 109.22 116.84)) (stroke (width 0) (type default)))
(global_label "GND" (shape input) (at 109.22 116.84 0) (effects (font (size 1.27 1.27)) (justify left)))

(text "UP" (at 95.25 78.74 0) (effects (font (size 1.27 1.27))))

(text "OK" (at 95.25 95.25 0) (effects (font (size 1.27 1.27))))

(text "DOWN" (at 95.25 111.76 0) (effects (font (size 1.27 1.27)))))
